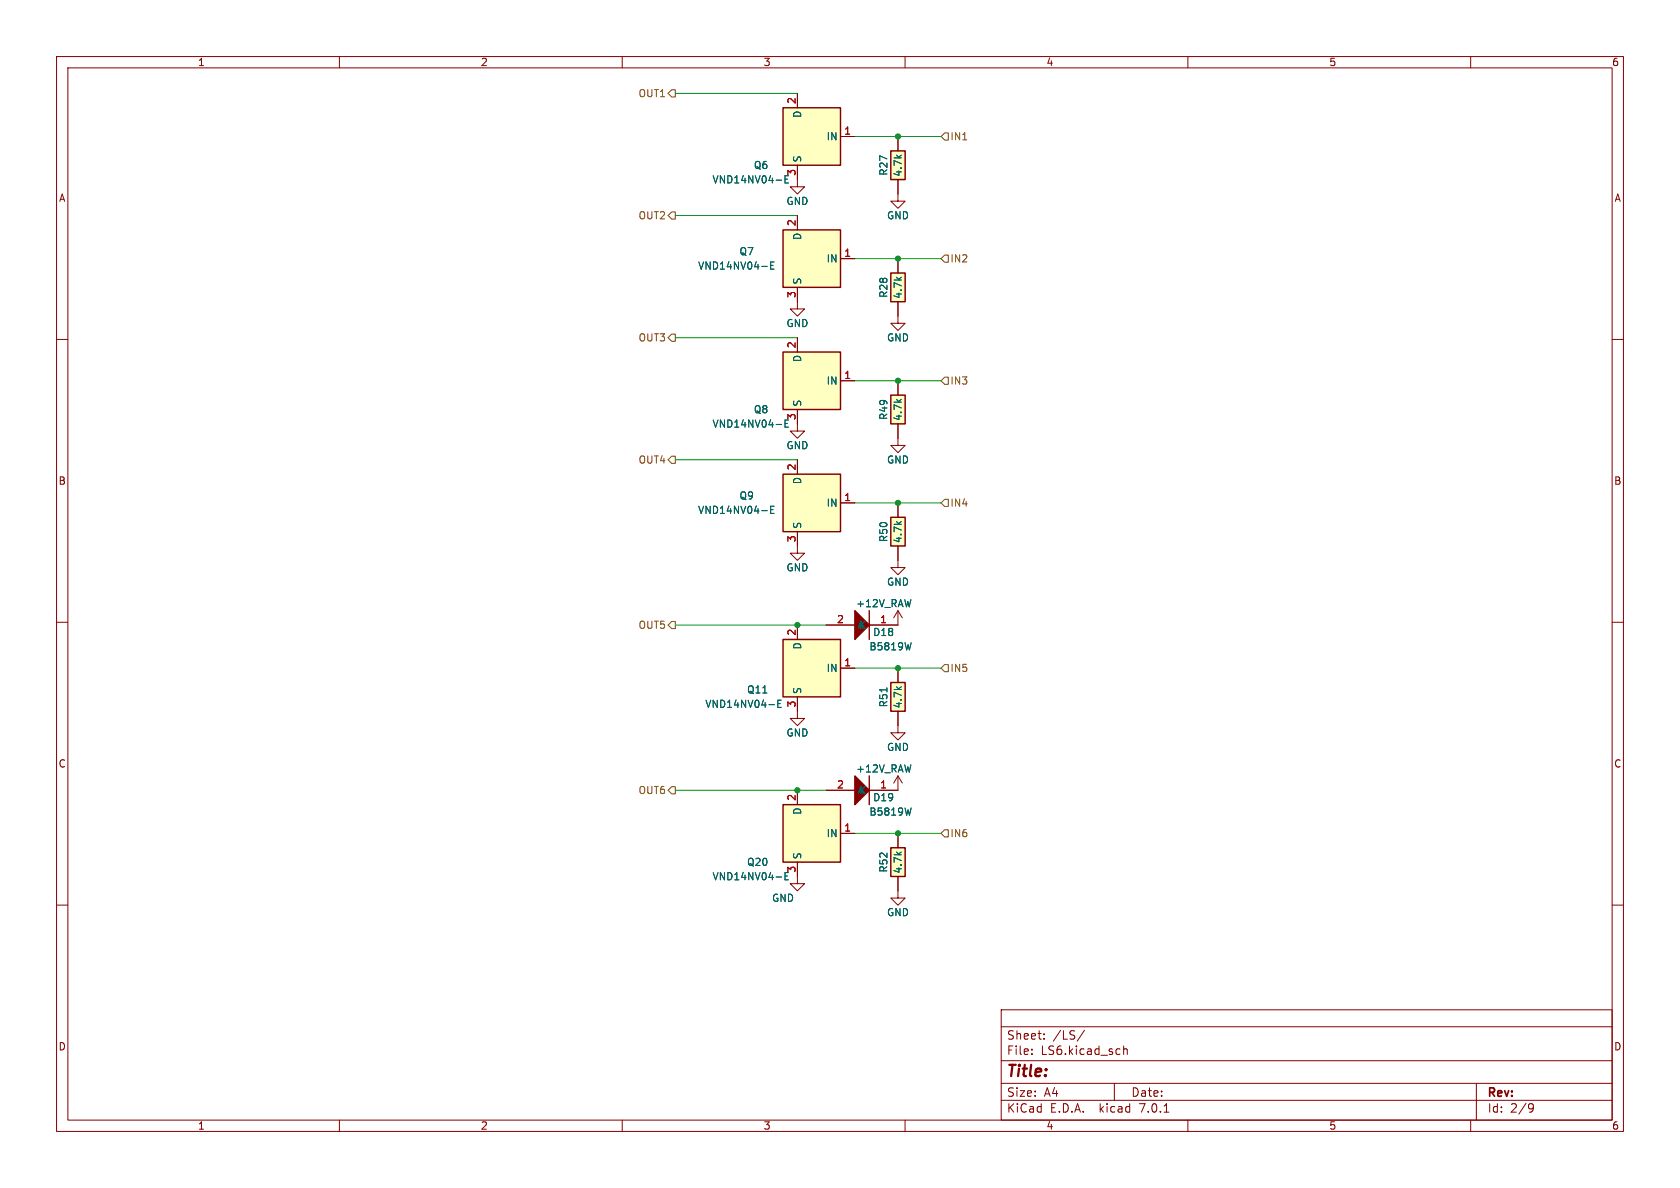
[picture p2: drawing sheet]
<svg xmlns="http://www.w3.org/2000/svg" width="297mm" height="210mm" viewBox="0 0 297 210" stroke-linecap="round" stroke-linejoin="round" font-family="sans-serif">
<g fill="none" stroke="#840000" stroke-width=".18">
<path d="M10 10h277v190h-277zM12 12h273v186h-273zM60 10v2M110 10v2M141 16.5v2.6M160 10v2M210 10v2M260 10v2M141 29.2v3.8h-1.3l1.3 1.3 1.2-1.3h-1.2M141 38.1v2.5M148.6 24.1h2.5M158.7 31.8v3.8h-1.2l1.2 1.2 1.3-1.2h-1.3"/>
<path d="M158.7 24.1v2.6M10 60h2M141 50.8v3.8h-1.3l1.3 1.3 1.2-1.3h-1.2M141 59.7v2.5M148.6 45.7h2.5M158.7 53.3v3.9h-1.2l1.2 1.2 1.3-1.2h-1.3M158.7 45.7v2.6M285 60h2M141 72.4v3.8h-1.3l1.3 1.3 1.2-1.3h-1.2M148.6 67.3h2.5M158.7 74.9v3.8h-1.2l1.2 1.3 1.3-1.3h-1.3M158.7 67.3v2.6"/>
<path d="M141 94v3.8h-1.3l1.3 1.3 1.2-1.3h-1.2M141 81.3v2.5M148.6 88.9h2.5M158.7 96.5v3.8h-1.2l1.2 1.3 1.3-1.3h-1.3M158.7 88.9v2.5M10 110h2M141 110.5v2.5M146 110.5h5.1M148.6 118.1h2.5M158.7 108v2.5h-5M158.7 118.1v2.6M158.7 108l.8 1.2"/>
<path d="M158.7 108l-.7 1.2M285 110h2M141 123.2v3.8h-1.3l1.3 1.3 1.2-1.3h-1.2M141 139.7v2.5M146 139.7h5.1M158.7 125.7v3.8h-1.2l1.2 1.3 1.3-1.3h-1.3M158.7 137.2v2.5h-5M158.7 137.2l.8 1.2M158.7 137.2l-.7 1.2M10 160h2M141 152.4v3.8h-1.3l1.3 1.3 1.2-1.3h-1.2M148.6 147.3h2.5"/>
<path d="M158.7 154.9v3.9h-1.2l1.2 1.2 1.3-1.2h-1.3M158.7 147.3v2.6M285 160h2M177 178.5h108v19.5h-108zM60 198v2M110 198v2M160 198v2M177 194.5h108M177 191.5h108M177 187.5h108M177 181.5h108M182.4 186.3v.1"/>
<path d="M182.4 185.5v.1M184.6 183.6v.1M184.6 182.8v.1M191.7 182.1l-1.3 2M197 191.5v3M198.6 184.9v1.5M198.6 185.5l.3-.1 .3 .1 .1 .9M205.8 196.6h.8M210 198v2M260 198v2M261 191.5v6.5M270.5 195.1l.5 .1a.99 .99 0 0 1-.4 1.4h-.2"/>
<path d="M271.1 195.7l-.2 .3h-.4"/>
</g>
<g fill="#ffffc2" stroke="#ffffc2" stroke-width=".18">
<path d="M138.4 62.2h10.2v10.2h-10.2z"/>
<path d="M138.4 142.2h10.2v10.2h-10.2z"/>
<path d="M157.5 149.9h2.5v5h-2.5z"/>
<path d="M157.5 48.3h2.5v5h-2.5z"/>
<path d="M138.4 19.1h10.2v10.1h-10.2z"/>
<path d="M138.4 40.6h10.2v10.2h-10.2z"/>
<path d="M138.4 83.8h10.2v10.2h-10.2z"/>
<path d="M157.5 91.4h2.5v5.1h-2.5z"/>
<path d="M157.5 26.7h2.5v5.1h-2.5z"/>
<path d="M157.5 69.9h2.5v5h-2.5z"/>
<path d="M138.4 113h10.2v10.2h-10.2z"/>
<path d="M157.5 120.7h2.5v5h-2.5z"/>
</g>
<g fill="none" stroke="#840000" stroke-width=".25">
<path d="M138.4 19.1h10.2v10.1h-10.2zM157.5 26.7h2.5v5.1h-2.5zM138.4 40.6h10.2v10.2h-10.2zM157.5 48.3h2.5v5h-2.5zM138.4 62.2h10.2v10.2h-10.2zM157.5 69.9h2.5v5h-2.5zM138.4 83.8h10.2v10.2h-10.2zM157.5 91.4h2.5v5.1h-2.5zM138.4 113h10.2v10.2h-10.2zM153.7 108v5M153.7 137.2v5M157.5 120.7h2.5v5h-2.5z"/>
<path d="M138.4 142.2h10.2v10.2h-10.2zM157.5 149.9h2.5v5h-2.5z"/>
</g>
<g fill="none" stroke="#006464" stroke-width=".18">
<path d="M138.8 31.7h.4M139.4 31.1h-.6v1.2h.6M136.2 46.9h.5M136.8 46.3h-.6v1.3h.6M138.8 74.9h.4M139.4 74.2h-.6v1.3h.6M136.2 90.1h.5M136.8 89.5h-.6v1.3h.6M161.1 113.6l-.3 1.3M137.5 124.4h.4M138.1 123.8h-.6v1.2h.6M138.8 154.9h.4"/>
<path d="M139.4 154.3h-.6v1.2h.6M161.1 142.8l-.3 1.3"/>
</g>
<g fill="#840000" stroke="#840000" stroke-width=".25">
<path d="M151.1 137.2l2.6 2.5-2.6 2.5z"/>
<path d="M151.1 108l2.6 2.5-2.6 2.5z"/>
</g>
<path d="M118.7 15.9h.7v1.2h-.7l-.6-.6zM118.7 37.5h.7v1.2h-.7l-.6-.6zM166.4 24.1l.6-.6h.6v1.3h-.6zM118.1 59.7l.6-.6h.7v1.2h-.7zM166.4 45.7l.6-.6h.6v1.3h-.6zM166.4 67.3l.6-.6h.6v1.2h-.6zM118.1 81.3l.6-.7h.7v1.3h-.7zM167 88.3h.6v1.2h-.6l-.6-.6zM118.7 109.9h.7v1.2h-.7l-.6-.6zM167 117.5h.6v1.2h-.6l-.6-.6zM118.1 139.7l.6-.6h.7v1.2h-.7zM166.4 147.3l.6-.6h.6v1.3h-.6z" fill="none" stroke="#725600" stroke-width=".18"/>
<path d="M119.4 16.5h21.6M119.4 38.1h21.6M151.1 24.1h15.3M119.4 59.7h21.6M151.1 45.7h15.3M151.1 67.3h15.3M119.4 81.3h21.6M151.1 88.9h15.3M119.4 110.5h26.6M151.1 118.1h15.3M119.4 139.7h26.6M151.1 147.3h15.3" fill="none" stroke="#009600" stroke-width=".18"/>
<g fill="#009600" stroke="#009600" stroke-width=".18">
<circle cx="158.7" cy="45.7" r=".46"/>
<circle cx="158.7" cy="24.1" r=".46"/>
<circle cx="158.7" cy="67.3" r=".46"/>
<circle cx="158.7" cy="147.3" r=".46"/>
<circle cx="158.7" cy="88.9" r=".46"/>
<circle cx="141" cy="139.7" r=".46"/>
<circle cx="141" cy="110.5" r=".46"/>
<circle cx="158.7" cy="118.1" r=".46"/>
</g>
<text font-size="2.8" fill="#840000" x="178" y="190.8">Title:</text>
<g font-size="2.1" fill="#840000">
<text x="178" y="183.9">Sheet:</text>
<text x="186.2" y="183.9">/LS/</text>
<text x="178" y="186.6">File:</text>
<text x="184" y="186.6">LS6.kicad_sch</text>
<text x="178" y="196.8">KiCad</text>
<text x="178" y="194">Size:</text>
<text x="184.6" y="194">A4</text>
<text x="185.7" y="196.8">E.D.A.</text>
<text x="194.4" y="196.8">kicad</text>
<text x="200" y="194">Date:</text>
<text x="201.5" y="196.8">7.0.1</text>
<text x="263" y="194.2">Rev:</text>
<text x="263" y="196.8">Id:</text>
<text x="267" y="196.8">2/9</text>
</g>
<g font-size="1.8" fill="#840000">
<text x="35" y="11.8">1</text>
<text x="85" y="11.8">2</text>
<text x="135" y="11.8">3</text>
<text x="185" y="11.8">4</text>
<text x="235" y="11.8">5</text>
<text x="285" y="11.8">6</text>
<text x="10.4" y="35.8">A</text>
<text x="285.4" y="35.8">A</text>
<text x="10.3" y="85.8">B</text>
<text x="285.3" y="85.8">B</text>
<text x="10.3" y="135.8">C</text>
<text x="285.3" y="135.8">C</text>
<text x="10.3" y="185.8">D</text>
<text x="285.3" y="185.8">D</text>
<text x="35" y="199.8">1</text>
<text x="85" y="199.8">2</text>
<text x="135" y="199.8">3</text>
<text x="185" y="199.8">4</text>
<text x="235" y="199.8">5</text>
<text x="285" y="199.8">6</text>
</g>
<g font-size="1.8" fill="#725600">
<text x="112.8" y="17.3">OUT1</text>
<text x="168" y="25">IN1</text>
<text x="112.8" y="38.9">OUT2</text>
<text x="168" y="46.5">IN2</text>
<text x="112.8" y="60.5">OUT3</text>
<text x="168" y="68.1">IN3</text>
<text x="112.8" y="82.1">OUT4</text>
<text x="168" y="89.7">IN4</text>
<text x="112.8" y="111.3">OUT5</text>
<text x="168" y="118.9">IN5</text>
<text x="112.8" y="140.5">OUT6</text>
<text x="168" y="148.1">IN6</text>
</g>
<g font-size="1.8" fill="#a90000">
<text x="140.7" y="18.4" transform="rotate(-90 140.7 18.4)">2</text>
<text x="149.2" y="23.9">1</text>
<text x="140.7" y="31.1" transform="rotate(-90 140.7 31.1)">3</text>
<text x="140.7" y="40" transform="rotate(-90 140.7 40)">2</text>
<text x="149.2" y="45.5">1</text>
<text x="140.7" y="52.7" transform="rotate(-90 140.7 52.7)">3</text>
<text x="140.7" y="61.6" transform="rotate(-90 140.7 61.6)">2</text>
<text x="149.2" y="67.1">1</text>
<text x="140.7" y="74.3" transform="rotate(-90 140.7 74.3)">3</text>
<text x="140.7" y="83.2" transform="rotate(-90 140.7 83.2)">2</text>
<text x="149.2" y="88.6">1</text>
<text x="140.7" y="95.9" transform="rotate(-90 140.7 95.9)">3</text>
<text x="140.7" y="112.4" transform="rotate(-90 140.7 112.4)">2</text>
<text x="147.9" y="110.2">2</text>
<text x="155.5" y="110.2">1</text>
<text x="149.2" y="117.9">1</text>
<text x="140.7" y="125.1" transform="rotate(-90 140.7 125.1)">3</text>
<text x="140.7" y="141.6" transform="rotate(-90 140.7 141.6)">2</text>
<text x="147.9" y="139.4">2</text>
<text x="155.5" y="139.4">1</text>
<text x="149.2" y="147.1">1</text>
<text x="140.7" y="154.3" transform="rotate(-90 140.7 154.3)">3</text>
</g>
<g font-size="1.8" fill="#006464">
<text x="141.8" y="21" transform="rotate(-90 141.8 21)">D</text>
<text x="141.8" y="28.7" transform="rotate(-90 141.8 28.7)">S</text>
<text x="146" y="25">IN</text>
<text x="125.9" y="32.6">VND14NV04-E</text>
<text x="133.2" y="30">Q6</text>
<text x="157" y="31.1" transform="rotate(-90 157 31.1)">R27</text>
<text x="159.6" y="31.3" transform="rotate(-90 159.6 31.3)">4.7k</text>
<text x="139" y="36.4">GND</text>
<text x="156.8" y="38.9">GND</text>
<text x="123.4" y="47.8">VND14NV04-E</text>
<text x="130.7" y="45.3">Q7</text>
<text x="141.8" y="42.5" transform="rotate(-90 141.8 42.5)">D</text>
<text x="146" y="46.5">IN</text>
<text x="141.8" y="50.3" transform="rotate(-90 141.8 50.3)">S</text>
<text x="157" y="52.7" transform="rotate(-90 157 52.7)">R28</text>
<text x="159.6" y="52.9" transform="rotate(-90 159.6 52.9)">4.7k</text>
<text x="139" y="58">GND</text>
<text x="141.8" y="64.1" transform="rotate(-90 141.8 64.1)">D</text>
<text x="156.8" y="60.5">GND</text>
<text x="141.8" y="71.9" transform="rotate(-90 141.8 71.9)">S</text>
<text x="146" y="68.1">IN</text>
<text x="125.9" y="75.8">VND14NV04-E</text>
<text x="133.2" y="73.2">Q8</text>
<text x="157" y="74.3" transform="rotate(-90 157 74.3)">R49</text>
<text x="159.6" y="74.5" transform="rotate(-90 159.6 74.5)">4.7k</text>
<text x="139" y="79.6">GND</text>
<text x="156.8" y="82.1">GND</text>
<text x="130.7" y="88.5">Q9</text>
<text x="141.8" y="85.7" transform="rotate(-90 141.8 85.7)">D</text>
<text x="146" y="89.7">IN</text>
<text x="123.4" y="91">VND14NV04-E</text>
<text x="141.8" y="93.5" transform="rotate(-90 141.8 93.5)">S</text>
<text x="157" y="95.9" transform="rotate(-90 157 95.9)">R50</text>
<text x="139" y="101.2">GND</text>
<text x="159.6" y="96.1" transform="rotate(-90 159.6 96.1)">4.7k</text>
<text x="151.3" y="107.5">+12V_RAW</text>
<text x="156.8" y="103.7">GND</text>
<text x="151.8" y="111.3">K</text>
<text x="154.3" y="112.6">D18</text>
<text x="141.8" y="114.9" transform="rotate(-90 141.8 114.9)">D</text>
<text x="146" y="118.9">IN</text>
<text x="153.6" y="115.1">B5819W</text>
<text x="124.6" y="125.3">VND14NV04-E</text>
<text x="132" y="122.7">Q11</text>
<text x="141.8" y="122.7" transform="rotate(-90 141.8 122.7)">S</text>
<text x="157" y="125.1" transform="rotate(-90 157 125.1)">R51</text>
<text x="159.6" y="125.3" transform="rotate(-90 159.6 125.3)">4.7k</text>
<text x="139" y="130.4">GND</text>
<text x="151.3" y="136.7">+12V_RAW</text>
<text x="156.8" y="132.9">GND</text>
<text x="151.8" y="140.5">K</text>
<text x="154.3" y="141.8">D19</text>
<text x="141.8" y="144.1" transform="rotate(-90 141.8 144.1)">D</text>
<text x="146" y="148.1">IN</text>
<text x="153.6" y="144.3">B5819W</text>
<text x="125.9" y="155.8">VND14NV04-E</text>
<text x="132" y="153.2">Q20</text>
<text x="141.8" y="151.9" transform="rotate(-90 141.8 151.9)">S</text>
<text x="157" y="154.3" transform="rotate(-90 157 154.3)">R52</text>
<text x="159.6" y="154.5" transform="rotate(-90 159.6 154.5)">4.7k</text>
<text x="136.4" y="159.6">GND</text>
<text x="156.8" y="162.1">GND</text>
</g>
</svg>
